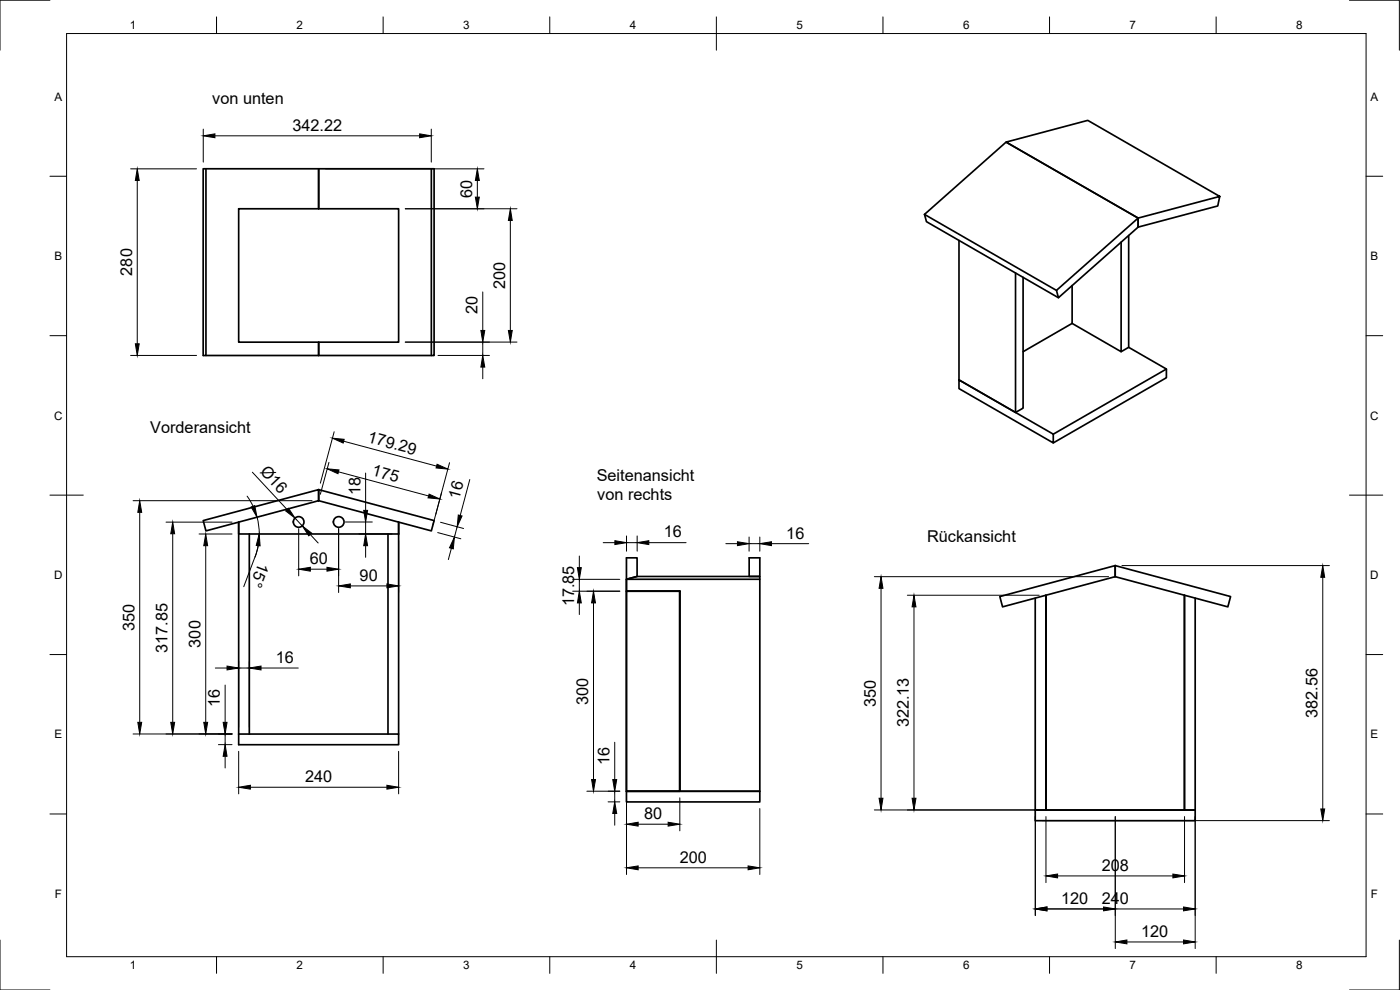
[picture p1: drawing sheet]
<svg xmlns="http://www.w3.org/2000/svg" width="420mm" height="297mm" viewBox="0 0 420 297" stroke-linecap="round" stroke-linejoin="round" font-family="sans-serif">
<!-- layer: Sichtbar -->
<g fill="none" stroke="#000" stroke-width=".51">
<path d="M61.8 50.6v56.1h-.8v-56.1h34.6M95.6 50.6h34.7v56.1h-34.7v-4v4h-33.8M95.6 50.6v12M129.5 50.6v56.1M366.1 58.9l-39.6-22.8-24.6 6.5 39.7 22.8v2.7l23.9-6.3 .6-2.9-24.5 6.5-39.7-22.8-24.4 21.7M71.6 62.6h48v40.1h-48zM277.5 64.3l.5 2.2 39.6 22.8M277.5 64.3l39.6 22.8M287.8 72.1v41.9l17 9.7v-41.8M336.5 72.7v32.8l-14.7-8.5M338.7 70.7v33.5l-2.2 1.3M307 83.2v39.3l-2.2 1.2"/>
<path d="M317.1 87.1l24.5-21.7v2.7l-24 21.2zM321.8 85.7v11.3l-14.8 8.5M287.8 114l28.3 16.3v2.6l-28.3-16.3zM338.7 104.2l11.4 6.5v2.6l-34 19.6M350.1 110.7l-34 19.6M61 156.2l34.6-9.3v3.3l-33.8 9.1zM95.6 146.9l34.7 9.3-.8 3.1-33.9-9.1zM119.6 156.7v63.5M74.8 160.2v60M116.4 160.2v60M119.6 160.2h-48v-3.5v63.5M188 177.4h16v60h-16z"/>
<path d="M188 177.4v60h16v-60M188 173.8l3.2-.8h36.8v64.4h-24v-60h-16zM188 177.4h16M224.8 167.4h3.2v5.6h-3.2zM228 173.8h-40v-6.4h3.2v5.6l-3.2 .8v3.6M300.1 179l34.6-9.3v3.3l-33.8 9.1zM310.7 179.5v63.5h3.2v-64.4v64.4h41.6v-64.4v64.4h3.2v-63.5M334.7 169.7l34.6 9.3-.8 3.1-33.8-9.1zM71.6 220.2h48v3.2h-48zM188 237.4h40v3.2h-40zM310.7 243h48v3.2h-48z"/>
<circle cx="89.6" cy="156.6" r="1.6"/>
<circle cx="101.7" cy="156.6" r="1.6"/>
</g>
<!-- layer: Border -->
<g fill="none" stroke="#000" stroke-width=".3">
<path d="M15 .1h-15v15M20 10.1h390v276.9h-390zM65 5.1v5M115 5.1v5M165 5.1v5M215 5.1v10M265 5.1v5M315 5.1v5M365 5.1v5M405 .1h15v15M15 52.9h5M410 52.9h5"/>
<path d="M15 100.7h5M410 100.7h5M15 148.6h10M405 148.6h10M15 196.4h5M410 196.4h5M15 244.2h5M410 244.2h5M0 282.1v14.9h15M65 287v5M115 287v5M165 287v5"/>
<path d="M215 282.1v9.9M265 287v5M315 287v5M365 287v5M420 282.1v14.9h-15"/>
</g>
<!-- layer: Dimensions -->
<g fill="none" stroke="#000" stroke-width=".3">
<path d="M61 38.7v9.9M129.4 38.7v9.9M39.2 50.7h19.8M41.2 54.2v49M64.5 40.8h61.4M97.6 50.7h47.6M143.3 54.2v4.9M121.6 62.6h33.6M153.2 66.2v33M144.9 87.6v11.6M39.2 106.6h19.8M121.6 102.6h33.6"/>
<path d="M131.4 106.6h15.5M144.9 102.6v4M144.9 110.1v3.6M98.7 138.7l-2.6 9.6M100.3 129.5l-4.2 15.5M103.1 132.4l27.9 7.5M134.9 138.8l-4.9 18.6M39.9 150.2h53.7M41.9 153.7v63M49.8 156.7h19.8M74.2 148.9l1.7 3M75.7 141.7l10.5 11.2"/>
<path d="M77.1 155.2a19.5 19.5 0 0 1-.6 11.9M88.5 155.5l2.2 2.3M89.6 158.6v14.2M101.6 141.6l27 7.2M101.6 158.6v19.2M103.6 156.6h8.1M109.7 141.9v11.2M109.7 156.6v3.6M131.4 159.8l6.9 1.9M132.2 156.7l6.9 1.9M137.2 158.1l-.8 3M141 143.9l-2.9 10.8"/>
<path d="M51.8 160.2v56.5M59.7 160.2h9.9M61.7 163.7v53M76.5 167.1l-3.3 8.9M77.5 163.7l-.9 3.4M93.1 160.4l2.4 2.5M93.1 170.8h5M105.1 175.8h11M107.7 160.2h9.9M109.7 163.7v3.5M119.6 162.2v15.6M135.5 164.5l-.9 3.4"/>
<path d="M171.9 177.4h14.1M171.9 173.8h14.1M173.9 166.8v3.5M173.9 173.8v3.6M181 162.8h3.5M188 160.8v4.6M188 162.8h3.2M191.2 160.8v4.6M194.7 162.8h11.2M217.8 163.1h3.5M224.8 161.1v4.3M224.8 163.1h3.2"/>
<path d="M228 161.1v4.3M231.5 163.1h11.2M262.4 173h70.3M264.4 176.5v63M272.3 178.6h39.6M336.7 169.7h62.3M397 173.2v69.5M71.6 198.4v19.8M74.8 198.4v19.8M173.9 180.9v3.5M178.1 180.9v53M274.3 182.1v57.4"/>
<path d="M64.6 200.4h3.5M67.6 205.5v11.2M71.6 200.4h3.2M78.3 200.4h11.2M39.9 220.2h29.7M65.6 223.4h4M67.6 220.2v3.2M67.6 226.9v3.5M71.6 225.4v12.8M75.1 236.2h41M119.6 225.4v12.8M176.1 237.4h9.9"/>
<path d="M184.5 222.7v11.2M184.5 237.4v3.2M188 239.4v23M204 239.4v9.9M182.5 240.6h3.5M184.5 244.1v3.5M191.5 247.3h9M228 242.6v19.8M262.4 243h49.5M310.7 245v29.7M312.7 246.2h86.3M313.9 245v19.8"/>
<path d="M334.7 245v39.6M355.5 245v19.8M358.7 245v39.6M191.5 260.4h33M314.2 272.7h41M317.4 262.8h34.6M338.2 282.6h17"/>
</g>
<g fill="#000" stroke="#000" stroke-width=".3">
<path d="M41.2 50.7l.6 3.5h-1.2zM61 40.8l3.5-.6v1.1zM125.9 40.2l3.5 .6-3.5 .5zM142.7 59.1h1.1l-.5 3.5zM143.3 50.7l.5 3.5h-1.1zM153.2 62.6l.5 3.6h-1.1zM144.3 99.2h1.2l-.6 3.4zM152.6 99.2h1.1l-.5 3.4zM40.6 103.2h1.2l-.6 3.4zM144.9 106.6l.6 3.5h-1.2zM99.8 131.5l3.5 .3-.3 1.1zM131.2 139.3l3.2 1.4-3.5-.3z"/>
<path d="M41.9 150.2l.6 3.5h-1.1zM75.4 152.1l1.1-.4 .6 3.5zM85.7 153.3l.9-.8 1.9 3zM90.7 157.8l2.8 2.2-.8 .8zM98.2 140.7l3.5 .3-.3 1.1zM109.2 153.1h1.1l-.6 3.5zM128.8 148.3l3.2 1.4-3.5-.3zM137.5 154.5l1.2 .3-1.5 3.3zM51.8 156.7l.6 3.5h-1.2zM61.7 160.2l.6 3.5h-1.1zM77.8 160.2l.3 3.6-1.2-.1zM89.6 170.8l3.5-.6v1.2z"/>
<path d="M98.1 170.2l3.5 .6-3.5 .6zM101.6 175.8l3.5-.6v1.2zM109.7 160.2l.6 3.5h-1.1zM116.1 175.2l3.5 .6-3.5 .6zM136.4 161.1l-.4 3.6-1.1-.3zM173.3 170.3h1.2l-.6 3.5zM184.5 162.2l3.5 .6-3.5 .6zM191.2 162.8l3.5-.6v1.2zM221.3 162.5l3.5 .6-3.5 .6zM228 163.1l3.5-.6v1.2zM264.4 173l.6 3.5h-1.2zM397 169.7l.6 3.5h-1.2z"/>
<path d="M68.1 199.8l3.5 .6-3.5 .6zM74.8 200.4l3.5-.6v1.2zM173.9 177.4l.6 3.5h-1.2zM178.1 177.4l.6 3.5h-1.2zM274.3 178.6l.6 3.5h-1.2zM41.4 216.7h1.1l-.6 3.5zM51.2 216.7h1.2l-.6 3.5zM61.2 216.7h1.1l-.6 3.5zM67 216.7h1.1l-.5 3.5zM67.6 223.4l.5 3.5h-1.1zM71.6 236.2l3.5-.6v1.2zM116.1 235.6l3.5 .6-3.5 .6z"/>
<path d="M177.5 233.9h1.2l-.6 3.5zM183.9 233.9h1.2l-.6 3.5zM263.8 239.5h1.2l-.6 3.5zM273.7 239.5h1.2l-.6 3.5zM184.5 240.6l.6 3.5h-1.2zM188 247.3l3.5-.6v1.2zM188 260.4l3.5-.6v1.2zM200.5 246.7l3.5 .6-3.5 .6zM224.5 259.8l3.5 .6-3.5 .6zM396.4 242.7h1.2l-.6 3.5zM310.7 272.7l3.5-.6v1.2zM313.9 262.8l3.5-.6v1.2z"/>
<path d="M331.2 272.1l3.5 .6-3.5 .6zM352 262.2l3.5 .6-3.5 .6zM355.2 272.1l3.5 .6-3.5 .6zM334.7 282.6l3.5-.6v1.2zM355.2 282l3.5 .6-3.5 .6z"/>
</g>
<g font-size="4.9">
<text x="63.7" y="31.2">von unten</text>
<text x="87.8" y="39.2">342.22</text>
<text x="141.7" y="59.3" transform="rotate(-90 141.7 59.3)">60</text>
<text x="39.6" y="82.7" transform="rotate(-90 39.6 82.7)">280</text>
<text x="151.6" y="86.7" transform="rotate(-90 151.6 86.7)">200</text>
<text x="143.3" y="94.3" transform="rotate(-90 143.3 94.3)">20</text>
<text x="45.1" y="129.9">Vorderansicht</text>
<text x="110.1" y="132.6" transform="rotate(15 110.1 132.6)">179.29</text>
<text x="77.8" y="141.5" transform="rotate(47 77.8 141.5)">Ø16</text>
<text x="111.4" y="142.6" transform="rotate(15 111.4 142.6)">175</text>
<text x="108.2" y="148.7" transform="rotate(-90 108.2 148.7)">18</text>
<text x="137.8" y="150" transform="rotate(-75 137.8 150)">16</text>
<text x="179.1" y="144.3">Seitenansicht</text>
<text x="179.2" y="150.1">von rechts</text>
<text x="199.2" y="161.3">16</text>
<text x="236" y="161.6">16</text>
<text x="278.3" y="162.6">Rückansicht</text>
<text x="77.6" y="168.6" transform="rotate(111 77.6 168.6)">15°</text>
<text x="92.9" y="169.2">60</text>
<text x="107.9" y="174.2">90</text>
<text x="172.3" y="181.9" transform="rotate(-90 172.3 181.9)">17.85</text>
<text x="40.4" y="189.3" transform="rotate(-90 40.4 189.3)">350</text>
<text x="50.3" y="195.9" transform="rotate(-90 50.3 195.9)">317.85</text>
<text x="60.2" y="194.3" transform="rotate(-90 60.2 194.3)">300</text>
<text x="82.8" y="198.9">16</text>
<text x="66" y="212.3" transform="rotate(-90 66 212.3)">16</text>
<text x="176.6" y="211.5" transform="rotate(-90 176.6 211.5)">300</text>
<text x="262.8" y="212.1" transform="rotate(-90 262.8 212.1)">350</text>
<text x="395.4" y="215.4" transform="rotate(-90 395.4 215.4)">382.56</text>
<text x="272.7" y="218.3" transform="rotate(-90 272.7 218.3)">322.13</text>
<text x="182.9" y="229.4" transform="rotate(-90 182.9 229.4)">16</text>
<text x="91.6" y="234.6">240</text>
<text x="193.3" y="245.7">80</text>
<text x="204" y="258.8">200</text>
<text x="330.7" y="261.2">208</text>
<text x="318.5" y="271.2">120</text>
<text x="330.7" y="271.2">240</text>
<text x="342.5" y="281.1">120</text>
</g>
<g font-size="3.5">
<text x="39" y="8.8">1</text>
<text x="89" y="8.8">2</text>
<text x="139" y="8.8">3</text>
<text x="189" y="8.8">4</text>
<text x="239" y="8.8">5</text>
<text x="289" y="8.8">6</text>
<text x="339" y="8.8">7</text>
<text x="389" y="8.8">8</text>
<text x="16.3" y="30.2">A</text>
<text x="411.3" y="30.2">A</text>
<text x="16.3" y="78">B</text>
<text x="411.3" y="78">B</text>
<text x="16.2" y="125.9">C</text>
<text x="411.2" y="125.9">C</text>
<text x="16.2" y="173.7">D</text>
<text x="411.2" y="173.7">D</text>
<text x="16.3" y="221.6">E</text>
<text x="411.3" y="221.6">E</text>
<text x="16.4" y="269.4">F</text>
<text x="411.4" y="269.4">F</text>
<text x="39" y="290.8">1</text>
<text x="89" y="290.8">2</text>
<text x="139" y="290.8">3</text>
<text x="189" y="290.8">4</text>
<text x="239" y="290.8">5</text>
<text x="289" y="290.8">6</text>
<text x="339" y="290.8">7</text>
<text x="389" y="290.8">8</text>
</g>
</svg>
